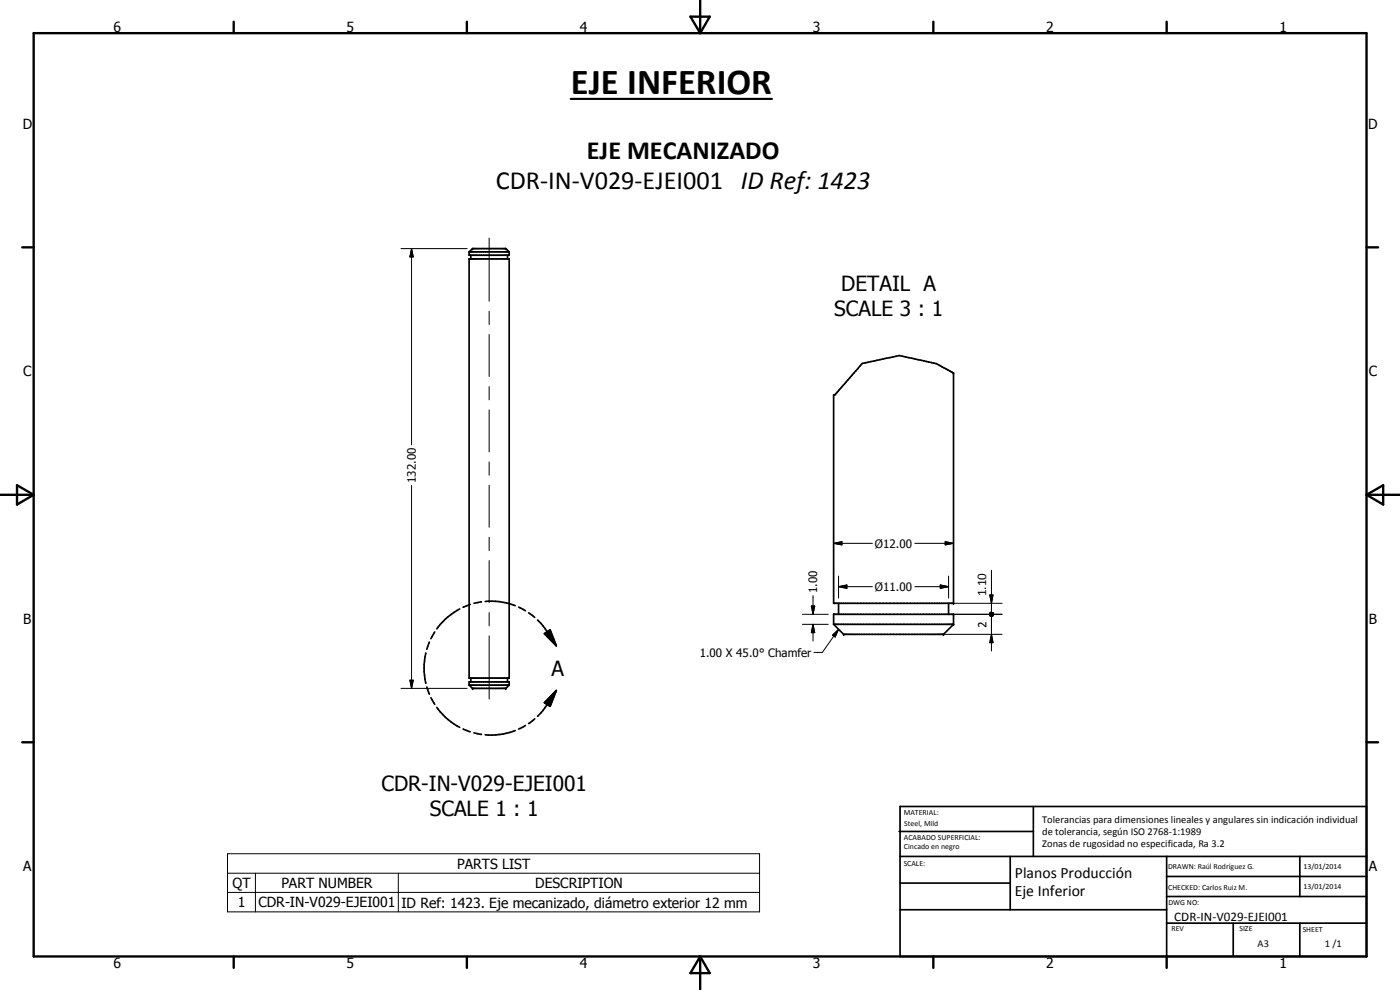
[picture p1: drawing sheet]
<svg xmlns="http://www.w3.org/2000/svg" width="420mm" height="297mm" viewBox="0 0 420 297" stroke-linecap="round" stroke-linejoin="round" font-family="sans-serif">
<g fill="none" stroke="#000" stroke-width=".51">
<path d="M140.8 75.6v1h12v-1M140.8 77.7h12v125.8h-12zM140.8 75.6h12M140.8 75.6l1-1h10l1 1M141.3 76.6v1.1M152.3 76.6v1.1M258.8 109.1l11.1-2.4 7.3 1.5a16.8 16.8 0 0 1 6.6 2.4l2.4 1.3v69.1h-36v-62.5l.2 .1 .6-.6zM127.8 195.9a19.5 19.5 0 0 0 0 9.1M128.9 192.7l-.8 2.1M130.5 189.6l-1.2 2M138 182.7a19.9 19.9 0 0 0-6.9 6M141.1 181.4l-2.1 .8"/>
<path d="M144.5 180.6l-2.3 .4M145.6 180.5a19.2 19.2 0 0 1 9 1.2M155.6 182.2l2.1 1.1M158.7 183.9l1.8 1.4M161.3 186.1l2.3 2.5 3.4 5.2M163.4 190.1l1.7-1.1 1.9 4.8zM250.2 187.3v-3h36v3M250.2 187.3h36M250.2 187.3l3 3h30l3-3M251.7 181v3.3M284.7 181v3.3M128.1 206.1l.8 2.2"/>
<path d="M129.3 209.3l1.2 2M131.1 212.3a19.9 19.9 0 0 0 6.9 5.9M139 218.7l2.1 .9M140.8 205.6v-1h12v1M140.8 205.6h12M140.8 205.6l1 .9h10l1-.9M141.3 203.5v1.1M142.2 219.9l2.3 .4M152.3 203.5v1.1M154.6 219.2a19.4 19.4 0 0 1-9 1.3M157.7 217.7l-2.1 1M160.5 215.7l-1.8 1.4"/>
<path d="M167 207.2l-1.9 4.7-1.7-1.1zM167 207.2a30 30 0 0 1-5.7 7.7M269.8 249.5h40.3M270.1 242h140v45h-140zM270.1 257h140M303.2 257v16M310.1 242v15M350.1 257v30M390.1 257v12M270.1 265h33.1M270.1 273h80M350.1 277h60"/>
<path d="M350.1 269h60M350.1 263h60M370.1 277v10M390.1 277v10"/>
</g>
<g fill="#000">
<circle cx="141.8" cy="74.6" r=".25"/>
<circle cx="151.8" cy="74.6" r=".25"/>
<circle cx="286.2" cy="111.9" r=".25"/>
<circle cx="253.2" cy="190.3" r=".25"/>
<circle cx="283.2" cy="190.3" r=".25"/>
<circle cx="286.2" cy="181" r=".25"/>
<circle cx="286.2" cy="184.3" r=".25"/>
<circle cx="286.2" cy="187.3" r=".25"/>
<circle cx="141.8" cy="206.5" r=".25"/>
<circle cx="151.8" cy="206.5" r=".25"/>
</g>
<g fill="none" stroke="#000" stroke-width=".71">
<path d="M10.1 9.9h400v277.1h-400zM70.1 6.5v3.4M140.1 6.5v3.4M207.2 5h5.8l-2.9 4.9zM210.1 0v9.9M280.1 6.5v3.4M350.1 6.5v3.4M6.7 74.2h3.4M410.1 74.2h3.5M.1 148.5h10M5.1 145.6l5 2.9-5 2.9zM410.1 148.5h10"/>
<path d="M410.1 148.5l5-2.9v5.8zM6.7 222.7h3.4M410.1 222.7h3.5M70.1 287v3.4M140.1 287v3.4M210.1 287v10M210.1 287l2.9 5h-5.8zM280.1 287v3.4M350.1 287v3.4"/>
</g>
<g fill="#000">
<path d="M123.5 74.6l.5 2.5h-1zM250.2 163l2.5-.5v1zM251.7 176l2.5-.5v1zM282.2 175.5l2.5 .5-2.5 .5zM283.7 162.5l2.5 .5-2.5 .5zM297 178.5h1l-.5 2.5zM163.4 190.1l1.7-1.1 1.9 4.8zM243.5 181.8h1l-.5 2.5zM244 187.3l.5 2.5h-1zM249.8 190.6l1.9-1.8-1.1 2.3zM297.5 190.3l.5 2.5h-1zM298.1 184v.3z"/>
<path d="M297.9 183.8l.2 .5zM297.8 183.8l.3 .5zM297.6 183.7l.5 .6zM297.4 183.7h.2l.5 .6zM297.2 183.8l.9 .5zM297.2 183.8l.9 .5-1-.4zM297.1 183.9l1 .4-1.1-.2zM297 184.1l1.1 .2-1.2-.1zM296.9 184.2l1.2 .1-1.2 .1zM296.9 184.4l1.2-.1-1.1 .3zM297 184.6l1.1-.3-1 .4zM297.1 184.7l1-.4-.9 .6z"/>
<path d="M297.2 184.9l.9-.6-.7 .7zM297.4 185l.7-.7zM298.1 184.3l-.5 .7zM298.1 184.3l-.3 .6zM298.1 184.3l-.2 .5zM298.1 184.3v.4zM298.1 184.3v.2zM123 204.1h1l-.5 2.4zM167 207.2l-1.9 4.7-1.7-1.1z"/>
</g>
<g fill="none" stroke="#000" stroke-width=".3">
<path d="M120.3 74.6h19.9M123.5 74.6l.5 2.5h-1zM123.5 74.6v58.9M146.8 71.4v19M146.8 93.4v4M146.8 100.4v12.6M146.8 116v4M146.8 123v12.6M146.8 138.6v4M123.5 145.7v60.8M146.8 145.6v12.6M146.8 161.2v4"/>
<path d="M146.8 168.2v12.6M244 178.7v5.6M250.2 163l2.5-.5v1zM250.2 163h11.6M251.7 176l2.5-.5v1zM251.7 176h10.1M251.7 172.8v6.7M274.6 163h11.6M274.6 176h10.1M282.2 175.5l2.5 .5-2.5 .5zM283.7 162.5l2.5 .5-2.5 .5zM284.7 172.8v6.7"/>
<path d="M297 178.5h1l-.5 2.5zM297.5 171.1v24.2M146.8 183.8v4M146.8 190.8v18.9M240.8 187.3h7.8M240.8 184.3h7.8M243.5 181.8h1l-.5 2.5zM244 187.3l.5 2.5h-1zM244 187.3v5M249.8 190.6l1.9-1.8-1.1 2.3zM251.7 188.8l-4.9 6.9h-2.5M283.2 190.3h17.5"/>
<path d="M286.2 184.3h14.5M286.2 181h14.5M296.9 184.2l1.2 .1-1.2 .1zM296.9 184.4l1.2-.1-1.1 .3zM297 184.1l1.1 .2-1.2-.1zM297 184.6l1.1-.3-1 .4zM297.1 183.9l1 .4-1.1-.2zM297.1 184.7l1-.4-.9 .6zM297.2 183.8l.9 .5zM297.2 183.8l.9 .5-1-.4zM297.2 184.9l.9-.6-.7 .7zM297.4 183.7h.2l.5 .6z"/>
<path d="M297.4 185l.7-.7zM297.5 190.3l.5 2.5h-1zM297.6 183.7l.5 .6zM297.8 183.8l.3 .5zM297.9 183.8l.2 .5zM298.1 184v.3zM298.1 184.3l-.5 .7zM298.1 184.3l-.3 .6zM298.1 184.3l-.2 .5zM298.1 184.3v.4zM298.1 184.3v.2zM120.3 206.5h19.9"/>
<path d="M123 204.1h1l-.5 2.4zM68.3 256.2h159.7v17.4h-159.7zM68.3 262h159.7M68.3 267.8h159.7M76.7 262v11.6M119.5 262v11.6"/>
</g>
<path d="M171.3 29.7h60.4" fill="none" stroke="#000" stroke-width=".63"/>
<text font-size="11" x="171.3" y="28.1">EJE INFERIOR</text>
<g font-size="7.9">
<text x="176.1" y="47.8">EJE MECANIZADO</text>
<text x="148.8" y="56.8">CDR-IN-V029-EJEI001 ID Ref: 1423</text>
</g>
<g font-size="6.3">
<text x="252.5" y="87.3">DETAIL A</text>
<text x="250.4" y="94.8">SCALE 3 : 1</text>
<text x="165.6" y="202.8">A</text>
<text x="114.5" y="237.4">CDR-IN-V029-EJEI001</text>
<text x="129" y="244.9">SCALE 1 : 1</text>
</g>
<g font-size="4.7">
<text x="304.6" y="263.5">Planos Producción</text>
<text x="304.6" y="268.9">Eje Inferior</text>
</g>
<g font-size="4.2">
<text x="34" y="9.6">6</text>
<text x="104" y="9.6">5</text>
<text x="174" y="9.6">4</text>
<text x="244" y="9.6">3</text>
<text x="314" y="9.6">2</text>
<text x="384" y="9.6">1</text>
<text x="6.8" y="38.7">D</text>
<text x="410.6" y="38.7">D</text>
<text x="7" y="112.9">C</text>
<text x="410.8" y="112.9">C</text>
<text x="7" y="187.1">B</text>
<text x="410.8" y="187.1">B</text>
<text x="7" y="261.4">A</text>
<text x="137.2" y="260.6">PARTS LIST</text>
<text x="410.8" y="261.4">A</text>
<text x="69.8" y="266.4">QT</text>
<text x="84.4" y="266.4">PART NUMBER</text>
<text x="160.6" y="266.4">DESCRIPTION</text>
<text x="71.4" y="272.2">1</text>
<text x="77.5" y="272.2">CDR-IN-V029-EJEI001</text>
<text x="120.5" y="272.4">ID Ref: 1423. Eje mecanizado, diámetro exterior 12 mm</text>
<text x="34" y="290.4">6</text>
<text x="104" y="290.4">5</text>
<text x="174" y="290.4">4</text>
<text x="244" y="290.4">3</text>
<text x="314" y="290.4">2</text>
<text x="384" y="290.4">1</text>
</g>
<g font-size="3.9">
<text x="296" y="178.9" transform="rotate(-90 296 178.9)">1.10</text>
<text x="296" y="188.3" transform="rotate(-90 296 188.3)">2</text>
<text x="352.4" y="276.3">CDR-IN-V029-EJEI001</text>
</g>
<g font-size="3.5">
<text x="124.8" y="144.9" transform="rotate(-90 124.8 144.9)">132.00</text>
<text x="262.6" y="164.4">Ø12.00</text>
<text x="245.3" y="178" transform="rotate(-90 245.3 178)">1.00</text>
<text x="262.6" y="177.4">Ø11.00</text>
<text x="210" y="197">1.00 X 45.0° Chamfer</text>
</g>
<g font-size="3.1">
<text x="312.7" y="246.8">Tolerancias para dimensiones lineales y angulares sin indicación individual</text>
<text x="312.7" y="250.4">de tolerancia, según ISO 2768-1:1989</text>
<text x="312.7" y="254">Zonas de rugosidad no especificada, Ra 3.2</text>
<text x="377.4" y="284.1">A3</text>
<text x="397.6" y="284.2">1 /1</text>
</g>
<g font-size="2.4">
<text x="271.2" y="244.4">MATERIAL:</text>
<text x="271.3" y="252">ACABADO SUPERFICIAL:</text>
<text x="271.4" y="247.9">Steel, Mild</text>
<text x="271.3" y="254.6">Cincado en negro</text>
<text x="271.2" y="259.7">SCALE:</text>
<text x="350.6" y="260.8">DRAWN: Raúl Rodríguez G.</text>
<text x="391.2" y="260.6">13/01/2014</text>
<text x="350.6" y="267">CHECKED: Carlos Ruiz M.</text>
<text x="391.2" y="266.7">13/01/2014</text>
<text x="350.6" y="271.4">DWG NO:</text>
<text x="351.6" y="279.3">REV</text>
<text x="372" y="279.4">SIZE</text>
<text x="391" y="279.6">SHEET</text>
</g>
</svg>
